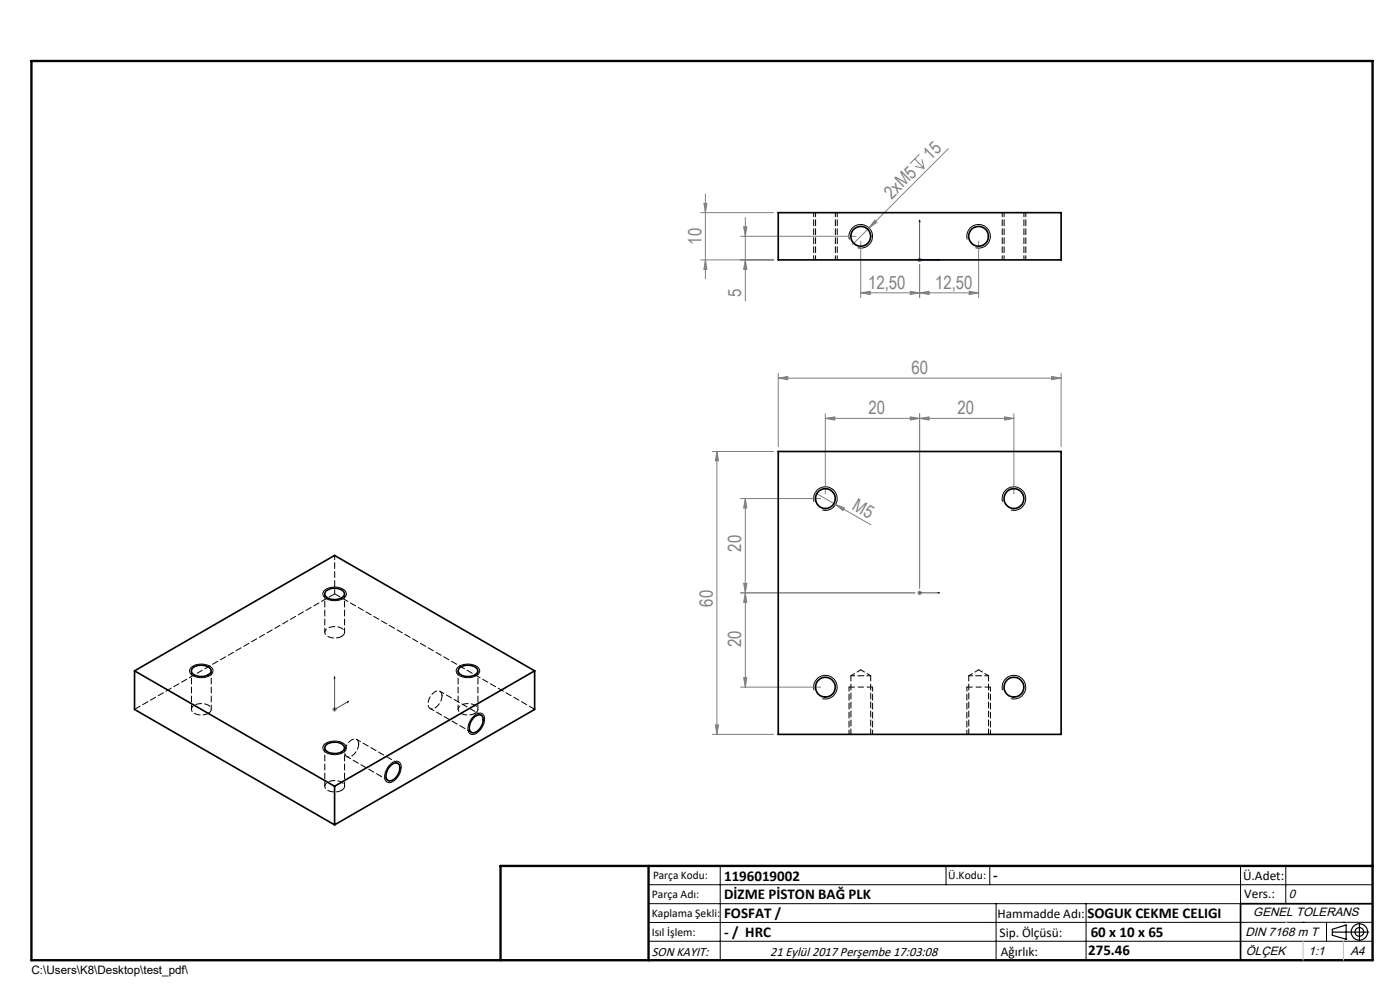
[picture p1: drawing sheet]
<svg xmlns="http://www.w3.org/2000/svg" width="297mm" height="210mm" viewBox="0 0 297 210" stroke-linecap="round" stroke-linejoin="round" font-family="sans-serif">
<g fill="none" stroke="#808080" stroke-width=".21">
<path d="M194.1 33.7l1.9 2M194.1 35.3l1.9 .4M195.1 32.7l-2.1 2M195.6 33.8l.4 1.9M201.2 31.5l-20.4 20.4M148.7 55.1h15.4M148.7 45.1h15.4M149.3 43.1h.7l-.4 2zM149.6 55.1l.4 2h-.7zM149.6 41.1v18M157.1 50.1h24.5M157.8 48.1h.6l-.3 2z"/>
<path d="M158.1 55.1l.3 2h-.6zM158.1 46.1v17.8M182.6 51.1v12M185.6 46.7l.4 .5-1.6 1.2zM194.6 55.1h1M194.7 54.8l.7 .7M195.1 56.1v7M195.1 54.6v1M195.4 54.8l-.7 .7M207.6 51.1v12M165.1 79.2v15.5M182.6 62.1l2-.3v.7z"/>
<path d="M182.6 62.1h25M193.1 61.8l2 .3-2 .4zM195.1 62.1l2-.3v.7zM205.6 61.8l2 .3-2 .4zM223.1 79.9l2 .3-2 .3zM225.1 79.2v15.5M151.1 95.8h13M152.1 95.8l.3 1.9h-.6zM152.1 95.8v60M165.1 80.2l2-.3v.6zM165.1 80.2h60M175.1 88.8l2-.4v.7z"/>
<path d="M175.1 87.8v17M175.1 88.8h40M193.1 88.4l2 .4-2 .3zM195.1 87.8v37M195.1 88.8l2-.4v.7zM213.1 88.4l2 .4-2 .3zM215.1 87.8v17M157.1 105.8h17M158.1 105.8l.3 2h-.6zM158.1 105.8v40M172.9 104.5l4.4 2.5M177.3 107l1.8 .7-.3 .6z"/>
<path d="M177.3 107l7.5 4.3M157.1 125.8h37M157.8 123.7h.6l-.3 2.1zM158.1 125.8l.3 2h-.6zM194.6 125.8h1M194.7 125.4l.7 .7M195.1 125.3v1M195.4 125.4l-.7 .7M70.5 150.5h1M70.6 150.1l.7 .7M71 150v1M71.3 150.1l-.7 .7"/>
<path d="M151.1 155.8h13M151.8 153.8h.6l-.3 2zM157.1 145.8h17M157.8 143.7h.6l-.3 2.1z"/>
</g>
<g fill="none" stroke="#000" stroke-width=".21">
<path d="M180.2 50.8a2.5 2.5 0 0 1 2.2-3.1 2.5 2.5 0 0 1 2.7 2.7 2.5 2.5 0 0 1-3.1 2.2M205.2 50.8a2.51 2.51 0 0 1 2.2-3.2 2.51 2.51 0 0 1 2.7 2.8 2.51 2.51 0 0 1-3.2 2.2M172.7 106.4a2.51 2.51 0 0 1 2.2-3.1 2.51 2.51 0 0 1 2.7 2.7 2.51 2.51 0 0 1-3.2 2.2M212.7 106.4a2.5 2.5 0 0 1 2.2-3.1 2.5 2.5 0 0 1 2.7 2.7 2.5 2.5 0 0 1-3.1 2.2M68.7 125.3a3.5 3.5 0 0 1 4.6 .1 1.11 1.11 0 0 1-.8 1.7 3.5 3.5 0 0 1-3.9-.7 .87 .87 0 0 1 .1-1.1zM40.5 141.7a3.3 3.3 0 0 1 4.7 .3 1.65 1.65 0 0 1-1.8 1.7 2.84 2.84 0 0 1-3.2-1.2zM68.7 158a3.5 3.5 0 0 1 4.6 .1 1.11 1.11 0 0 1-.8 1.7 3.4 3.4 0 0 1-3.9-.7 .83 .83 0 0 1 .1-1.1zM97 141.7a3.5 3.5 0 0 1 4.6 0 1.3 1.3 0 0 1-1.2 1.9 3.4 3.4 0 0 1-3.5-.8 .95 .95 0 0 1 .1-1.1zM100.5 151.9a1.23 1.23 0 0 1 1.2-.6 1.23 1.23 0 0 1 1.1 .8 3.4 3.4 0 0 1-2.6 3.7 1.53 1.53 0 0 1-.8-2.3zM172.7 146.4a2.51 2.51 0 0 1 2.2-3.1 2.51 2.51 0 0 1 2.7 2.7 2.51 2.51 0 0 1-3.2 2.2M212.7 146.4a2.5 2.5 0 0 1 2.2-3.1 2.5 2.5 0 0 1 2.7 2.7 2.5 2.5 0 0 1-3.1 2.2M82.8 162.1a1.23 1.23 0 0 1 1.2-.7 1.23 1.23 0 0 1 1.1 .9 3.4 3.4 0 0 1-2.6 3.7 1.25 1.25 0 0 1-.8-1.9l.5-1.2z"/>
<path d="M137.6 187.7h153.6M137.6 191.7h153.6M137.6 199.7h153.6M152.8 183.7v20M200.7 183.7v4M210 183.7v4M211.3 191.7v12M230.4 191.7v12M263.2 183.7v20M272.8 183.7v8M276.4 195.6h.1M281.4 195.6v4.1"/>
<path d="M285 195.6h.1M291.2 195.6l-153.6 .1"/>
</g>
<path d="M180.1 145.7h5M205.1 145.7h5" fill="none" stroke="#000" stroke-width=".21" stroke-dasharray="1.3 .6" stroke-linecap="butt"/>
<g fill="none" stroke="#000" stroke-width=".25">
<path d="M282.6 197.7h7.8M282.6 197.1l3-.9v3l-3-.8zM288.4 195.8v3.8M106.2 203.7h185"/>
<circle cx="288.4" cy="197.7" r="1.74"/>
<circle cx="288.4" cy="197.7" r=".93"/>
</g>
<path d="M195.1 46.7v8.4h4.2M195.1 46.7l.1 .4h-.2zM198.9 55l.4 .1-.4 .1zM195 125.8h.2zM195.1 125.8h.1M195.1 125.8h4.2M199.3 125.8h-.4h.4M71 143.5v.4h-.1zM71 143.5v7l3-1.7M73.7 148.8h.3l-.3 .2z" fill="none" stroke="#00f" stroke-width=".21"/>
<path d="M172.6 45.1v10M177.6 55.1v-10M212.6 45.1v10M217.6 55.1v-10M180.1 145.7v10M185.1 155.7v-10M205.1 145.7v10M210.1 155.7v-10" fill="none" stroke="#000" stroke-width=".21" stroke-dasharray="1.3 .6" stroke-dashoffset=".4"/>
<path d="M180.1 145.7h.1M205.1 145.7h.1" fill="none" stroke="#000" stroke-width=".21" stroke-dasharray="1.3 .6"/>
<path d="M291.2 191.7h-28v12" fill="none" stroke="#000" stroke-width=".35"/>
<path d="M6.7 12.9h284.5v190.8h-284.5zM137.6 183.7v20M291.2 183.7h-185v20" fill="none" stroke="#000" stroke-width=".5"/>
<path d="M276.4 199.7v4M285 199.7v4" fill="none" stroke="#c0c0c0" stroke-width=".21"/>
<path d="M272.8 195.6h.1" fill="none" stroke="#c0c0c0" stroke-width=".25"/>
<g fill="#00f">
<path d="M198.9 125.8h.4zM195 125.8h.2z"/>
<path d="M73.7 148.8h.3l-.3 .2zM71 143.5v.4h-.1z"/>
<path d="M198.9 55l.4 .1-.4 .1zM195.1 46.7l.1 .4h-.2z"/>
</g>
<g fill="#808080">
<path d="M185.6 46.7l.4 .5-1.6 1.2z"/>
<path d="M177.3 107l1.8 .7-.3 .6z"/>
<path d="M223.1 79.9l2 .3-2 .3zM165.1 80.2l2-.3v.6zM193.1 88.4l2 .4-2 .3zM175.1 88.8l2-.4v.7zM193.1 61.8l2 .3-2 .4zM182.6 62.1l2-.3v.7zM205.6 61.8l2 .3-2 .4zM195.1 62.1l2-.3v.7z"/>
<path d="M195.1 88.8l2-.4v.7zM213.1 88.4l2 .4-2 .3z"/>
<path d="M157.8 123.7h.6l-.3 2.1zM158.1 105.8l.3 2h-.6z"/>
<path d="M152.1 95.8l.3 1.9h-.6zM151.8 153.8h.6l-.3 2zM158.1 125.8l.3 2h-.6zM157.8 143.7h.6l-.3 2.1zM157.8 48.1h.6l-.3 2zM158.1 55.1l.3 2h-.6zM149.3 43.1h.7l-.4 2zM149.6 55.1l.4 2h-.7z"/>
</g>
<g fill="none" stroke="#000" stroke-width=".35">
<path d="M165.1 45.1h60v10h-60zM165.1 95.8h60v60h-60zM69.1 125.4a2.79 2.79 0 0 1 3.9 .3 1.4 1.4 0 0 1-1.6 1.5 2 2 0 0 1-2.5-1.3zM28.5 142.3l42.5 24.5M28.5 142.3l42.5-24.5 42.4 24.5M28.5 142.3v8.2l42.5 24.5M40.9 141.7a2.79 2.79 0 0 1 3.8 .3 1.4 1.4 0 0 1-1.6 1.5 2 2 0 0 1-2.5-1.3zM69.1 158.1a2.83 2.83 0 0 1 3.9 .3 1.4 1.4 0 0 1-1.6 1.4 2.2 2.2 0 0 1-2.5-1zM97.4 141.7a2.84 2.84 0 0 1 3.9 .3 1.41 1.41 0 0 1-1.7 1.5 1.99 1.99 0 0 1-2.4-1.3zM100.6 152.1l.4-.2a.97 .97 0 0 1 1.2-.1 .97 .97 0 0 1 .3 1.2 2.59 2.59 0 0 1-2.4 2.4 1.65 1.65 0 0 1-.2-2.3zM113.4 142.3l-42.4 24.5M113.4 142.3v8.2l-42.4 24.5"/>
<path d="M71 166.8v8.2M83 162.3a1.03 1.03 0 0 1 1.3-.4 1.03 1.03 0 0 1 .5 1.4 2.51 2.51 0 0 1-2.4 2.3 1.63 1.63 0 0 1-.2-2.3z"/>
<circle cx="182.6" cy="50.1" r="2.1"/>
<circle cx="207.6" cy="50.1" r="2.1"/>
<circle cx="175.1" cy="105.8" r="2.11"/>
<circle cx="215.1" cy="105.8" r="2.11"/>
<circle cx="175.1" cy="145.8" r="2.11"/>
<circle cx="215.1" cy="145.8" r="2.11"/>
</g>
<g fill="none" stroke="#000" stroke-width=".21" stroke-dasharray="1.3 .6" stroke-dashoffset=".4">
<path d="M173 45.1v10M177.2 55.1v-10M213 45.1v10M217.2 55.1v-10M71 117.8v8.2M68.9 126v8.1M73.1 134.1v-8.1M40.6 142.3v8.2M44.8 150.5v-8.2M68.9 158.6v8.2M97.2 142.3v8.2M101.4 150.5v-8.2"/>
<path d="M182.6 142.1l-2.1 1.2M184.7 143.3h-4.2M184.7 143.3l-2.1-1.2M207.6 142.1l-2.1 1.2M209.7 143.3h-4.2M209.7 143.3l-2.1-1.2M73.1 166.8v-8.2"/>
</g>
<path d="M72.5 135a.92 .92 0 0 0 .6-.9 .92 .92 0 0 0-.7-.9 2.84 2.84 0 0 0-3.4 .6 1.33 1.33 0 0 0 1.5 1.5h.9l1.1-.3M44.2 151.3a.92 .92 0 0 0 .6-.9 .92 .92 0 0 0-.7-.8 2.84 2.84 0 0 0-3.4 .5 1.33 1.33 0 0 0 1.5 1.5h.9l1.1-.3M76.1 157.8a.92 .92 0 0 0-.5-1 .92 .92 0 0 0-1.1 .2 2.84 2.84 0 0 0-1.2 3.2 1.33 1.33 0 0 0 2.1-.5l.4-.8 .3-1.1M93.8 147.6a.92 .92 0 0 0-.5-1 .92 .92 0 0 0-1.1 .2 2.84 2.84 0 0 0-1.2 3.2 1.33 1.33 0 0 0 2.1-.5l.4-.8 .3-1.1M100.8 151.3a.92 .92 0 0 0 .6-.9 .92 .92 0 0 0-.7-.8 2.84 2.84 0 0 0-3.4 .5 1.33 1.33 0 0 0 1.5 1.5h.9l1.1-.3M180.5 143.3v12.4M184.7 155.7v-12.4M205.5 143.3v12.4M209.7 155.7v-12.4M72.5 167.6a.92 .92 0 0 0 .6-.9 .92 .92 0 0 0-.7-.8 2.84 2.84 0 0 0-3.4 .5 1.33 1.33 0 0 0 1.5 1.6h.9l1.1-.4" fill="none" stroke="#000" stroke-width=".21" stroke-dasharray="1.3 .6" stroke-dashoffset=".1"/>
<path d="M71 126l-42.4 24.5M113.4 150.5l-42.4-24.5" fill="none" stroke="#000" stroke-width=".21" stroke-dasharray="1.3 .6"/>
<path d="M91.2 150.3l8.8 5M102.1 151.7l-8.8-5.1M73.6 160.5l8.7 5M84.4 161.9l-8.7-5.1" fill="none" stroke="#000" stroke-width=".21" stroke-dasharray="1.3 .6" stroke-dashoffset=".3"/>
<g font-size="3.9" fill="#808080">
<text x="197.5" y="34.1" transform="rotate(-45 197.5 34.1)">15</text>
<text x="189.2" y="42.3" transform="rotate(-45 189.2 42.3)">2xM5</text>
<text x="148.8" y="51.9" transform="rotate(-90 148.8 51.9)">10</text>
<text x="157.2" y="63" transform="rotate(-90 157.2 63)">5</text>
<text x="184.1" y="61.2">12,50</text>
<text x="198.4" y="61.2">12,50</text>
<text x="193.3" y="79.3">60</text>
<text x="184.3" y="87.9">20</text>
<text x="203.1" y="87.9">20</text>
<text x="180.6" y="108" transform="rotate(30 180.6 108)">M5</text>
<text x="157.2" y="117" transform="rotate(-90 157.2 117)">20</text>
<text x="151.2" y="128.7" transform="rotate(-90 151.2 128.7)">60</text>
<text x="157.2" y="137.3" transform="rotate(-90 157.2 137.3)">20</text>
</g>
<g font-size="3.2">
<text x="153.6" y="186.8">1196019002</text>
<text x="153.6" y="190.8">DİZME PİSTON BAĞ PLK</text>
<text x="210.7" y="186.6">-</text>
<text x="153.6" y="194.8">FOSFAT /</text>
<text x="230.7" y="194.8">SOGUK CEKME CELIGI</text>
<text x="153.6" y="198.8">- / HRC</text>
<text x="230.8" y="202.6">275.46</text>
<text x="231.4" y="198.7">60 x 10 x 65</text>
</g>
<g font-size="2.8">
<text x="263.7" y="186.7">Ü.Adet:</text>
<text x="263.9" y="190.5">Vers.:</text>
<text x="211.6" y="194.8">Hammadde Adı:</text>
<text x="138.3" y="202.8">SON KAYIT:</text>
<text x="163.4" y="202.8">21 Eylül 2017 Perşembe 17:03:08</text>
<text x="212.1" y="198.7">Sip. Ölçüsü:</text>
<text x="212.3" y="202.7">Ağırlık:</text>
</g>
<g font-size="2.6">
<text x="273.4" y="190.4">0</text>
<text x="265.9" y="194.4">GENEL TOLERANS</text>
<text x="264.2" y="198.5">DIN 7168 m T</text>
<text x="264.3" y="202.6">ÖLÇEK</text>
<text x="277.6" y="202.6">1:1</text>
<text x="286.5" y="202.6">A4</text>
</g>
<g font-size="2.5">
<text x="138.3" y="190.5">Parça Adı:</text>
<text x="138.5" y="186.5">Parça Kodu:</text>
<text x="201.2" y="186.5">Ü.Kodu:</text>
<text x="138.3" y="194.5">Kaplama Şekli:</text>
<text x="138.3" y="198.6">Isıl İşlem:</text>
<text x="6.7" y="206.7">C:\Users\K8\Desktop\test_pdf\</text>
</g>
</svg>
